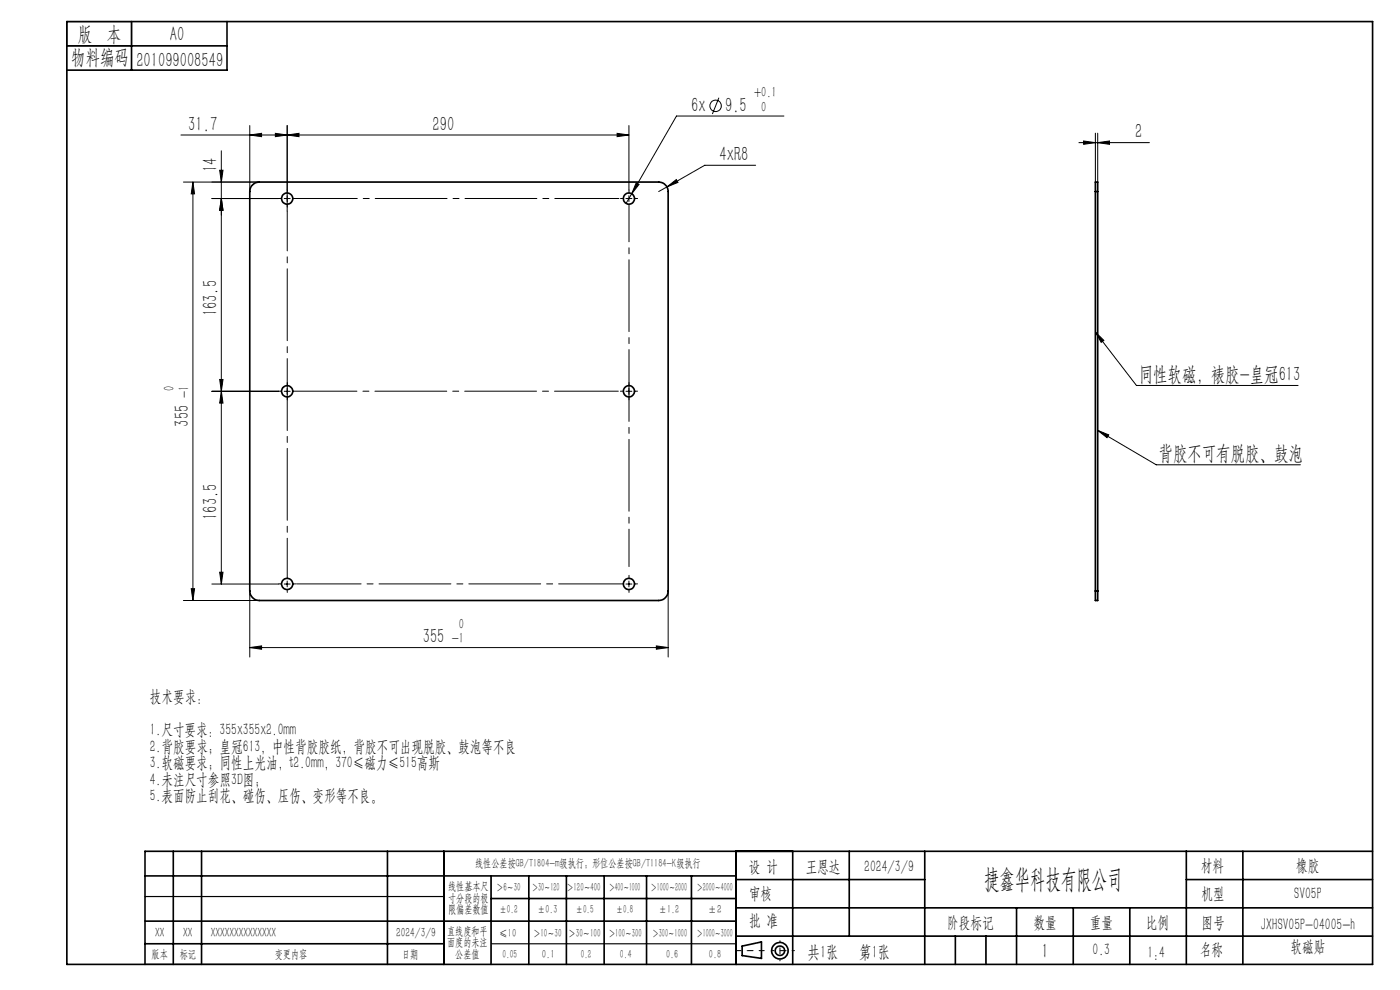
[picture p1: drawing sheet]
<svg xmlns="http://www.w3.org/2000/svg" width="297mm" height="210mm" viewBox="0 0 297 210" stroke-linecap="round" stroke-linejoin="round" font-family="sans-serif">
<g fill="none" stroke="#000" stroke-width=".21">
<path d="M38.4 28.6h95M40.9 38.6v88.8M40.9 38.6l.4 2.5h-.7zM46.6 36.1h.7l-.3 2.5zM47 32v91.9M53 28.6l2.5-.3v.7zM53 26.6v14M55 38.6h-16.1M58.4 28.3l2.5 .3-2.5 .4zM60.9 26.6v18.2M60.9 28.6l2.5-.3v.7zM130.9 28.3l2.5 .3-2.5 .4z"/>
<path d="M133.4 26.6v13.7M135 38.8l.6 .3-1.6 2zM141.5 39.6l2-1.5 .3 .6zM141.5 39.6l-1.8 1M152.5 20.7l-1.4 3.5M160.3 35.1h-10.8l-8 4.5M166.3 24.6h-22.8l-9.5 16.5M228.9 30.3h14.9M229.9 29.9l2.5 .4-2.5 .3zM232.4 28.2v10.4M232.9 30.3l2.5-.4v.7zM232.9 28.2v10.4"/>
<path d="M47 42.1l.3 2.5h-.7zM59.1 42.1h-14.2M60.3 42.1h1.3M132.8 42.1h1.3M133.4 41.5v1.2M134 41.1l-1.2 2M232.4 70.4l8.7 11.4h34.3M232.4 70.4l1.8 1.8-.6 .4zM44.9 83h14.2M46.6 80.5h.7l-.3 2.5zM47 83l.3 2.5h-.7zM60.3 83h1.3"/>
<path d="M60.9 82.4v1.2M132.8 83h1.3M133.4 82.4v1.2M232.9 91.3l12.4 7.3h30.6M232.9 91.3l2.3 .9-.4 .6zM38.9 127.4h16.1M40.6 124.9h.7l-.4 2.5zM44.9 123.9h14.2M46.6 121.4h.7l-.3 2.5zM53 137.4l2.5-.4v.7zM53 125.4v14M53 137.4h88.7"/>
<path d="M60.3 123.9h1.3M60.9 123.3v1.2M132.8 123.9h1.3M133.4 123.3v1.2M139.2 137l2.5 .4-2.5 .3zM141.7 125.4v14"/>
<circle cx="151.8" cy="22.4" r="1.21"/>
</g>
<g fill="none" stroke="#000" stroke-width=".35">
<path d="M14.2 4.6h277v200h-277zM14.2 9.7h34M27.9 4.6v10.3M48.2 4.6v10.3h-34M53.4 39.4l.7-.6 .9-.2h84.7a2.05 2.05 0 0 1 2 2v84.8a2.05 2.05 0 0 1-2 2h-84.7a2.05 2.05 0 0 1-2-2v-84.8zM232.4 40.6v-2h.5v2M232.4 40.6h.5M232.4 40.6v84.8M232.9 40.6v84.8M232.4 125.4v2h.5v-2M232.4 125.4h.5M30.8 195.4h125.4"/>
<path d="M30.8 185.8h125.4M36.8 180.6v24M42.8 180.6v24M82.2 180.6v24M94.2 180.6v24M104.2 185.8v18.8M104.2 190.6h52M112.2 185.8v18.8M120.2 185.8v18.8M128.2 185.8v18.8M137.2 185.8v18.8M146.7 185.8v18.8"/>
<path d="M156.2 180.6v24M156.2 186.6h40M156.2 198.6h135M156.2 192.6h135M168.2 180.6v24M180.2 180.6v18M196.2 180.6v24M202.7 198.6v6M209.2 198.6v6M215.7 192.6v12M227.7 192.6v12M239.7 192.6v12"/>
<path d="M251.7 186.6h39.5M251.7 180.6v24M263.7 180.6v24M291.2 180.6h-260.4v24M30.8 200.2h63.4M157.4 200.7l4.1-.9v3.5l-4.1-.6z"/>
<circle cx="60.9" cy="42.1" r="1.19"/>
<circle cx="133.4" cy="42.1" r="1.19"/>
<circle cx="60.9" cy="83" r="1.19"/>
<circle cx="133.4" cy="83" r="1.19"/>
<circle cx="60.9" cy="123.9" r="1.2"/>
<circle cx="133.4" cy="123.9" r="1.2"/>
<circle cx="165.5" cy="201.7" r="1.74"/>
<circle cx="165.5" cy="201.7" r="1"/>
</g>
<g fill="none" stroke="#000" stroke-width=".21" stroke-dasharray="15.2 1.3 1.3 1.3">
<path d="M59.7 42.1h-.6M60.9 40.9v-.6M60.9 43.4v.5M132.2 42.1h-.6M133.4 40.9v-.6M134.7 42.1h.6M59.7 83h-.6M60.9 81.7v-.5M60.9 84.2v.6M132.2 83h-.6M133.4 81.7v-.5M133.4 84.2v.6"/>
<path d="M134.7 83h.6M59.7 123.9h-.6M60.9 125.1v.6M62.2 123.9h.6M133.4 122.6v-.6M133.4 125.1v.6M134.7 123.9h.6"/>
</g>
<path d="M62.2 42.1h69.1M132.2 123.9h-69.3" fill="none" stroke="#000" stroke-width=".21" stroke-dasharray="15.2 1.3 1.3 1.3" stroke-dashoffset="1.6"/>
<path d="M62.2 83h69" fill="none" stroke="#000" stroke-width=".21" stroke-dasharray="15.2 1.3 1.3 1.3" stroke-dashoffset="1.7"/>
<path d="M133.4 43.4v76.8" fill="none" stroke="#000" stroke-width=".21" stroke-dasharray="15.2 1.3 1.3 1.3" stroke-dashoffset="7.3"/>
<path d="M60.9 122.6v-77.8" fill="none" stroke="#000" stroke-width=".21" stroke-dasharray="15.2 1.3 1.3 1.3" stroke-dashoffset="6.8"/>
<path d="M162.1 201.7h-6" fill="none" stroke="#000" stroke-width=".21" stroke-dasharray="15.2 1.3 1.3 1.3" stroke-dashoffset="14.1"/>
<path d="M168.5 201.7h-4.8" fill="none" stroke="#000" stroke-width=".21" stroke-dasharray="15.2 1.3 1.3 1.3" stroke-dashoffset="14.7"/>
<path d="M165.5 199.6v4.2" fill="none" stroke="#000" stroke-width=".21" stroke-dasharray="15.2 1.3 1.3 1.3" stroke-dashoffset="15"/>
<path d="M14.2 4.6h13.7v5.1h-13.7zM30.8 190.2h63.4M30.8 204.6h63.4M104.2 200.2h52" fill="none" stroke="#000" stroke-width=".25"/>
<g fill="#000">
<path d="M40.9 38.6l.4 2.5h-.7zM40.6 124.9h.7l-.4 2.5zM47 42.1l.3 2.5h-.7zM46.6 80.5h.7l-.3 2.5zM47 83l.3 2.5h-.7zM46.6 121.4h.7l-.3 2.5z"/>
<path d="M53 28.6l2.5-.3v.7zM58.4 28.3l2.5 .3-2.5 .4z"/>
<path d="M232.9 30.3l2.5-.4v.7zM229.9 29.9l2.5 .4-2.5 .3z"/>
<path d="M47 42.1l.3 2.5h-.7zM46.6 36.1h.7l-.3 2.5z"/>
<path d="M135 38.8l-1 2.3 1.6-2zM141.5 39.6l2.3-.9-.3-.6zM60.9 28.6l2.5-.3v.7zM130.9 28.3l2.5 .3-2.5 .4z"/>
<path d="M232.4 70.4l1.8 1.8-.6 .4zM232.9 91.3l2.3 .9-.4 .6z"/>
<path d="M139.2 137l2.5 .4-2.5 .3zM53 137.4l2.5-.4v.7z"/>
</g>
<text font-size="5.6" x="208.8" y="188.3">捷鑫华科技有限公司</text>
<g font-size="4.4">
<text x="16.5" y="8.6">版 本</text>
<text x="36.1" y="8.6">A0</text>
<text x="15.1" y="13.7">物料编码</text>
<text x="28.9" y="14.2">201099008549</text>
<text x="146.7" y="23.7">6x</text>
<text x="153.8" y="23.7">9.5</text>
<text x="39.9" y="27.7">31.7</text>
<text x="91.8" y="27.7">290</text>
<text x="240.8" y="29.4">2</text>
<text x="152.7" y="34.2">4xR8</text>
<text x="46.1" y="36.6" transform="rotate(-90 46.1 36.6)">14</text>
<text x="46.1" y="67.1" transform="rotate(-90 46.1 67.1)">163.5</text>
<text x="241.6" y="80.9">同性软磁，裱胶-皇冠613</text>
<text x="40.1" y="90.5" transform="rotate(-90 40.1 90.5)">355</text>
<text x="245.8" y="97.7">背胶不可有脱胶、鼓泡</text>
<text x="46.1" y="110.3" transform="rotate(-90 46.1 110.3)">163.5</text>
<text x="89.7" y="136.5">355</text>
<text x="221" y="203.2">1</text>
</g>
<g font-size="3.8">
<text x="171.3" y="203.2">共1张</text>
<text x="182.3" y="203.2">第1张</text>
</g>
<g font-size="3.5">
<text x="31.8" y="148.8">技术要求：</text>
<text x="31.8" y="155.9">1.尺寸要求：355x355x2.0mm</text>
<text x="31.8" y="159.4">2.背胶要求；皇冠613，中性背胶胶纸，背胶不可出现脱胶、鼓泡等不良</text>
<text x="31.8" y="163">3.软磁要求；同性上光油，t2.0mm，370≤磁力≤515高斯</text>
<text x="31.8" y="166.5">4.未注尺寸参照3D图；</text>
<text x="31.8" y="170">5.表面防止刮花、碰伤、压伤、变形等不良。</text>
<text x="158.9" y="184.9">设 计</text>
<text x="170.9" y="184.9">王恩达</text>
<text x="183.4" y="184.9">2024/3/9</text>
<text x="254.7" y="184.7">材料</text>
<text x="275" y="184.7">橡胶</text>
<text x="158.9" y="190.8">审核</text>
<text x="254.9" y="190.7">机型</text>
<text x="274.6" y="190.8">SV05P</text>
<text x="158.9" y="196.5">批 准</text>
<text x="200.9" y="196.9">阶段标记</text>
<text x="219.3" y="196.9">数量</text>
<text x="231.2" y="196.9">重量</text>
<text x="243.1" y="196.9">比例</text>
<text x="254.9" y="196.9">图号</text>
<text x="267.5" y="197.3">JXHSV05P-04005-h</text>
<text x="231.8" y="202.5">0.3</text>
<text x="243.4" y="203.2">1:4</text>
<text x="254.5" y="202.5">名称</text>
<text x="273.8" y="201.8">软磁贴</text>
</g>
<g font-size="3.1">
<text x="160" y="20.6">+0.1</text>
<text x="161.5" y="23.7">0</text>
<text x="37" y="82.8" transform="rotate(-90 37 82.8)">0</text>
<text x="40.1" y="84.4" transform="rotate(-90 40.1 84.4)">-1</text>
<text x="95.8" y="136.5">-1</text>
<text x="97.4" y="133.4">0</text>
</g>
<g font-size="2.8">
<text x="32.9" y="198.8">XX</text>
<text x="38.9" y="198.8">XX</text>
<text x="44.8" y="198.8">XXXXXXXXXXXXXX</text>
<text x="84.1" y="198.7">2024/3/9</text>
</g>
<g font-size="2.5">
<text x="100.8" y="184">线性公差按GB/T1804-m级执行；形位公差按GB/T1184-K级执行</text>
<text x="95.1" y="188.8">线性基本尺</text>
<text x="95.1" y="191.3">寸分段的极</text>
<text x="105.3" y="189.1">＞6～30</text>
<text x="112.9" y="189.1">＞30～120</text>
<text x="120.2" y="188.9">＞120～400</text>
<text x="129.2" y="188.9">＞400～1000</text>
<text x="138.1" y="189.1">＞1000～2000</text>
<text x="147.8" y="189.1">＞2000～4000</text>
<text x="95.1" y="193.8">限偏差数值</text>
<text x="105.9" y="193.8">±0.2</text>
<text x="114.1" y="193.8">±0.3</text>
<text x="122.2" y="193.8">±0.5</text>
<text x="130.7" y="193.8">±0.8</text>
<text x="139.8" y="193.8">±1.2</text>
<text x="150.2" y="193.8">±2</text>
<text x="32.2" y="203.2">版本</text>
<text x="38.1" y="203.2">标记</text>
<text x="58.3" y="203.2">变更内容</text>
<text x="85.3" y="203.2">日期</text>
<text x="94.8" y="198.3">直线度和平</text>
<text x="94.8" y="200.7">面度的未注</text>
<text x="96.6" y="203.2">公差值</text>
<text x="105.9" y="198.7">≤10</text>
<text x="106.6" y="203.2">0.05</text>
<text x="113.2" y="198.7">＞10～30</text>
<text x="115" y="203.2">0.1</text>
<text x="120.6" y="198.7">＞30～100</text>
<text x="123.2" y="203.2">0.2</text>
<text x="129.1" y="198.7">＞100～300</text>
<text x="131.5" y="203.2">0.4</text>
<text x="138.4" y="198.7">＞300～1000</text>
<text x="141.3" y="203.2">0.6</text>
<text x="147.8" y="198.7">＞1000～3000</text>
<text x="150.4" y="203.2">0.8</text>
</g>
</svg>
